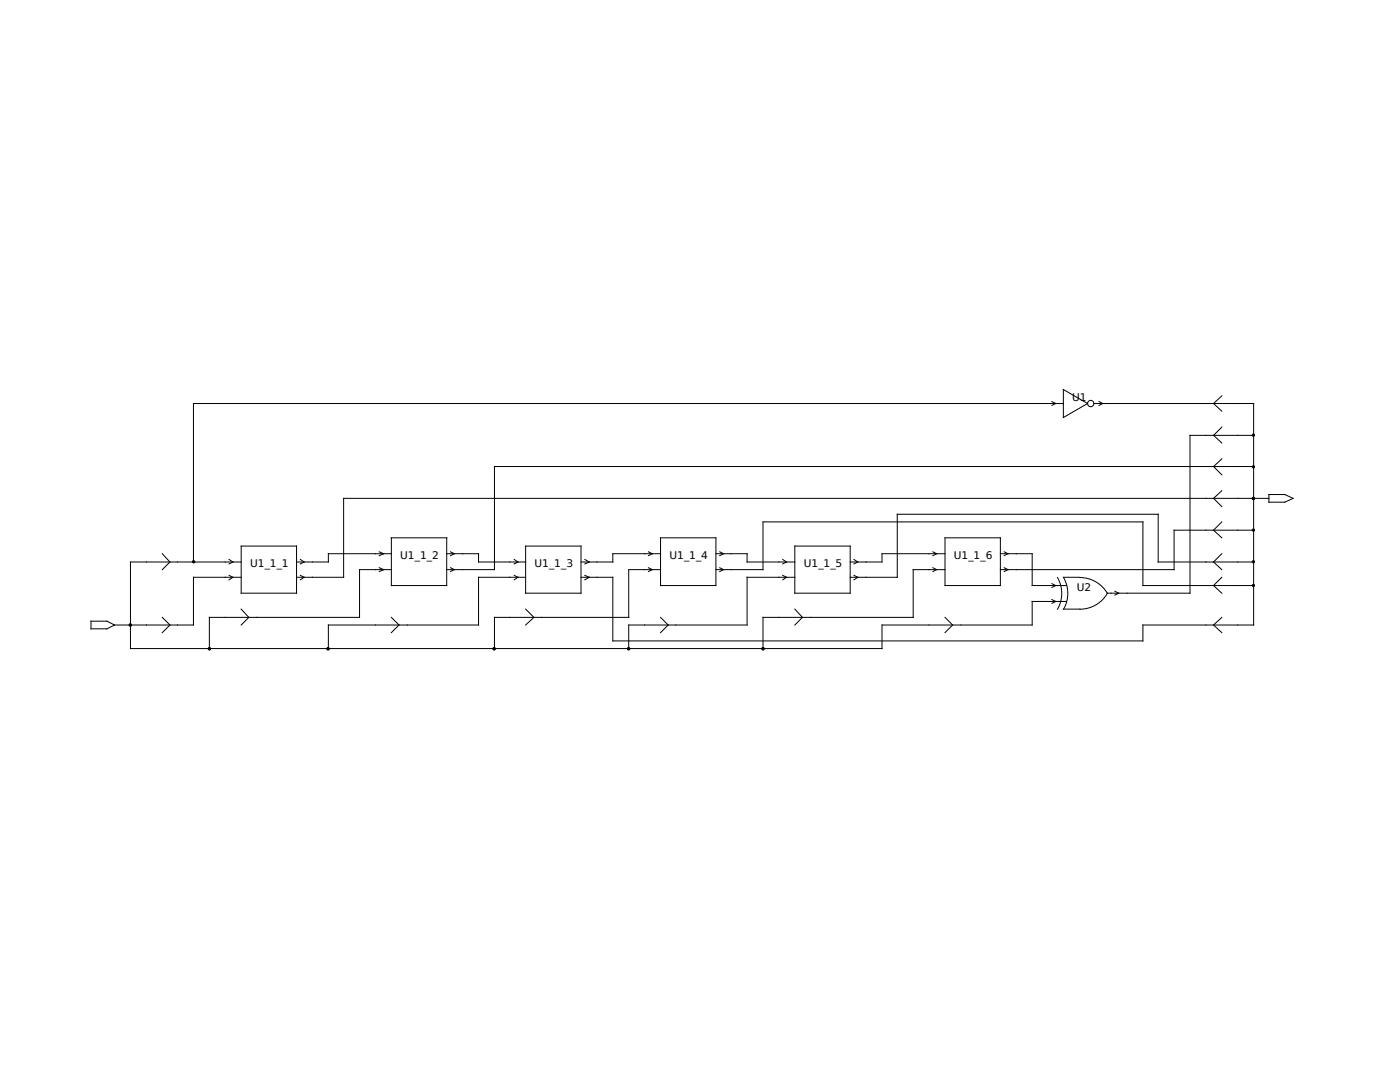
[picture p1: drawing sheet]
<svg xmlns="http://www.w3.org/2000/svg" width="279mm" height="216mm" viewBox="0 0 279 216" stroke-linecap="round" stroke-linejoin="round" font-family="sans-serif">
<g fill="none" stroke="#000" stroke-width=".2">
<path d="M212.2 77.7l4.8 2.8-4.8 2.8zM243.8 79l-1.6 1.5 1.6 1.5M209 80.5h-170.4v31.6M209.2 80.5h3M209.9 80.1l.8 .4-.8 .4M218.3 80.5h31.9v44.2h-22.1v3.2h-105.8v-12.7h-6.3M219.3 80.1l.8 .4-.8 .4M243.8 85.2l-1.6 1.7 1.6 1.5M243.8 97.9l-1.6 1.5 1.6 1.7M243.8 91.6l-1.6 1.5 1.6 1.6M250.2 86.9h-12.7v31.5h-16.5M250.2 93.1h-151.5v20.6h-9.5"/>
<path d="M253.2 99.4h-184.6v15.8h-9.4M253.2 98.7h3.2l1.7 .7-1.7 .8h-3.2zM32.4 110.5l1.5 1.6-1.5 1.6M45.7 111.6l.8 .5-.8 .4M45.7 114.8l.8 .4-.8 .5M48.1 109h11.1v9.4h-11.1zM48.1 115.2h-9.5v9.5h-15.7M48.1 112.1h-22.1v17.3h150v-4.7h30v-4.7h3M59.9 111.6l.8 .5-.8 .4M59.9 114.8l.8 .4-.8 .5M75.7 110.1l.9 .4-.9 .4M75.7 113.3l.9 .4-.9 .3"/>
<path d="M78.1 107.3h11.1v9.5h-11.1zM78.1 113.7h-6.3v9.5h-30v6.2M78.1 110.5h-12.6v1.6h-6.3M89.2 110.5h6.3v1.6h9.4M89.9 110.1l.8 .4-.8 .4M89.9 113.3l.8 .4-.8 .3M102.6 114.8l.8 .4-.8 .5M102.6 111.6l.8 .5-.8 .4M104.9 109h11.1v9.4h-11.1zM104.9 115.2h-9.4v9.5h-30v4.7M116.7 111.6l.9 .5-.9 .4M116.7 114.8l.9 .4-.9 .5"/>
<path d="M129.4 110.1l.8 .4-.8 .4M129.4 113.3l.8 .4-.8 .3M131.8 107.3h11.1v9.5h-11.1zM131.8 113.7h-6.3v9.5h-26.8v6.2M131.8 110.5h-9.5v1.6h-6.3M142.9 113.7h9.4v-9.6h75.8v12.7h22.1M142.9 110.5h6.2v1.6h9.5M143.6 110.1l.8 .4-.8 .4M143.6 113.3l.8 .4-.8 .3M156.2 114.8l.8 .4-.8 .5M156.2 111.6l.8 .5-.8 .4M158.6 109h11.1v9.4h-11.1z"/>
<path d="M158.6 115.2h-9.5v9.5h-23.6v4.7M170.4 114.8l.8 .4-.8 .5M170.4 111.6l.8 .5-.8 .4M186.2 110.1l.7 .4-.7 .4M186.2 113.3l.7 .4-.7 .3M188.6 107.3h11v9.5h-11zM188.6 113.7h-6.4v9.5h-29.9v6.2M188.6 110.5h-12.6v1.6h-6.3M199.6 110.5h6.4v6.3h3M200.4 113.3l.8 .4-.8 .3M200.4 110.1l.8 .4-.8 .4M209.2 116.8h3.7"/>
<path d="M209.9 119.6l.8 .4-.8 .4M209.9 116.5l.8 .3-.8 .4M211 115.2a6.3 6.3 0 0 1 0 6.4M212.2 115.2h3.3M212.3 115.2a6.3 6.3 0 0 1 0 6.4M215.5 115.2a6.3 6.3 0 0 1 5.5 3.2 6.3 6.3 0 0 1-5.5 3.2l-3.3-.1M222.5 118l.8 .4-.8 .3M243.8 110.5l-1.6 1.6 1.6 1.6M243.8 104.1l-1.6 1.7 1.6 1.5M243.8 115.2l-1.6 1.6 1.6 1.6M250.2 112.1h-19.1v-9.5h-52v12.6h-9.4M250.2 105.8h-15.9v7.9h-34.7"/>
<path d="M18.2 124h3.1l1.6 .7-1.6 .8h-3.1zM32.4 123.2l1.5 1.5-1.5 1.5M48.1 121.5l1.6 1.7-1.6 1.5M78.1 123.2l1.5 1.5-1.5 1.5M104.9 121.5l1.7 1.7-1.7 1.5M131.8 123.2l1.6 1.5-1.6 1.5M158.6 121.5l1.5 1.7-1.5 1.5M188.6 123.2l1.5 1.5-1.5 1.5M209.2 120h3.7M243.8 123.2l-1.6 1.5 1.6 1.5"/>
<circle cx="217.7" cy="80.5" r=".63"/>
<circle cx="250.1" cy="93.1" r=".23"/>
<circle cx="250.1" cy="86.8" r=".23"/>
<circle cx="250.1" cy="99.5" r=".23"/>
<circle cx="250.1" cy="112.1" r=".23"/>
<circle cx="250.1" cy="105.8" r=".23"/>
<circle cx="250.1" cy="116.8" r=".23"/>
<circle cx="26" cy="124.7" r=".23"/>
<circle cx="41.8" cy="129.5" r=".23"/>
<circle cx="65.5" cy="129.5" r=".23"/>
<circle cx="98.6" cy="129.5" r=".23"/>
<circle cx="125.5" cy="129.5" r=".23"/>
<circle cx="152.3" cy="129.5" r=".23"/>
</g>
<circle cx="38.6" cy="112.1" r=".23" fill="#000" stroke="#000" stroke-width=".2"/>
<g font-size="2.1">
<text x="214" y="80">U1</text>
<text x="49.9" y="113.2">U1_1_1</text>
<text x="79.9" y="111.6">U1_1_2</text>
<text x="106.7" y="113.2">U1_1_3</text>
<text x="133.6" y="111.6">U1_1_4</text>
<text x="160.4" y="113.2">U1_1_5</text>
<text x="190.4" y="111.6">U1_1_6</text>
<text x="214.9" y="117.9">U2</text>
</g>
</svg>
